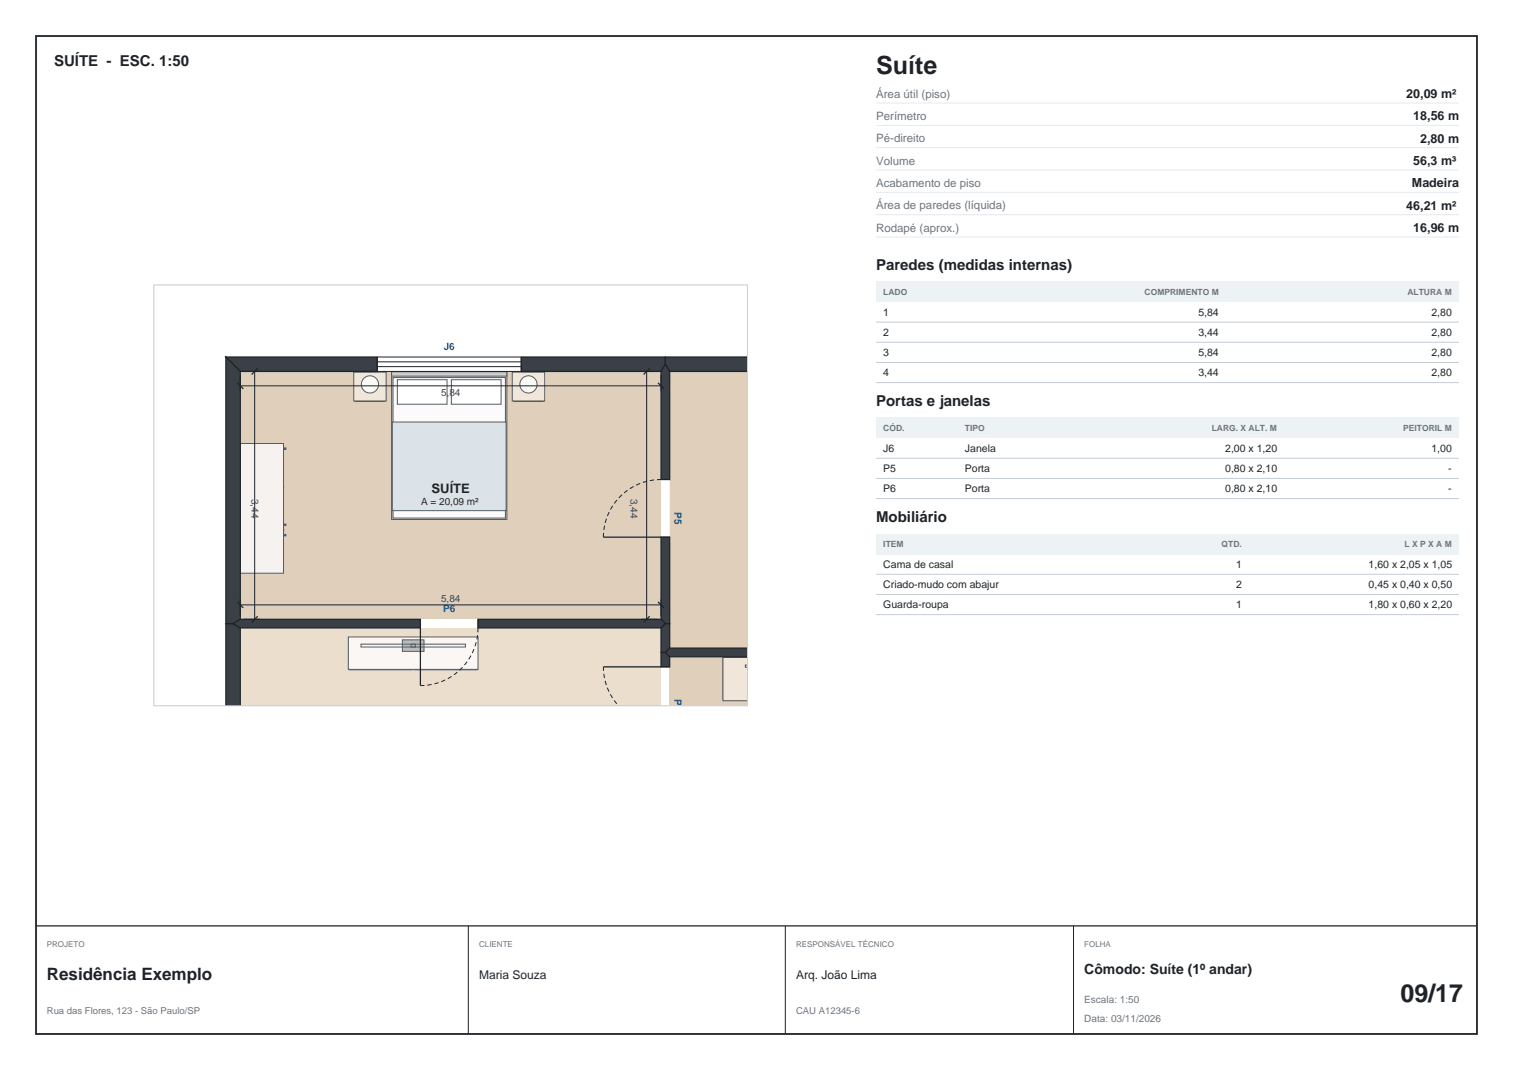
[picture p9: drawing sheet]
<svg xmlns="http://www.w3.org/2000/svg" width="420mm" height="297mm" viewBox="0 0 420 297" stroke-linecap="round" stroke-linejoin="round" font-family="sans-serif">
<path d="M10 10h400v277h-400z" fill="none" stroke="#1f2429" stroke-width=".5"/>
<g fill="#e0cfba">
<path d="M66.7 103.1h116.8v68.8h-116.8z"/>
<path d="M185.9 103.1h21.6v76.8h-21.6z"/>
</g>
<path d="M66.7 174.3h116.8v21.6h-116.8z" fill="#ebdecc"/>
<path d="M185.9 182.3h21.6v13.6h-21.6z" fill="#e0cfba"/>
<g fill="#d6cfc7" stroke="#545c61" stroke-width=".28">
<path d="M98.5 103.6h.6v.6h-.6z"/>
<path d="M106.3 103.6h.6v.6h-.6z"/>
<path d="M98.5 110.4h.6v.6h-.6z"/>
<path d="M106.3 110.4h.6v.6h-.6z"/>
<path d="M98.6 111.3l8.2 .1z"/>
</g>
<path d="M98.2 103.3h9v8h-9z" fill="#f0e6d9" stroke="#545c61" stroke-width=".28"/>
<g fill="#f2f0eb" stroke="#545c61" stroke-width=".28">
<circle cx="102.7" cy="106.7" r="1.2"/>
<circle cx="102.7" cy="106.7" r=".2"/>
</g>
<circle cx="102.7" cy="106.7" r="2.4" fill="#fcfaf5" stroke="#545c61" stroke-width=".28"/>
<g fill="#d6cfc7" stroke="#545c61" stroke-width=".28">
<path d="M142.5 103.6h.6v.6h-.6z"/>
<path d="M150.3 103.6h.6v.6h-.6z"/>
<path d="M142.5 110.4h.6v.6h-.6z"/>
<path d="M150.3 110.4h.6v.6h-.6z"/>
<path d="M142.6 111.3l8.2 .1z"/>
</g>
<path d="M142.2 103.3h9v8h-9z" fill="#f0e6d9" stroke="#545c61" stroke-width=".28"/>
<g fill="#f2f0eb" stroke="#545c61" stroke-width=".28">
<circle cx="146.7" cy="106.7" r="1.2"/>
<circle cx="146.7" cy="106.7" r=".2"/>
</g>
<circle cx="146.7" cy="106.7" r="2.4" fill="#fcfaf5" stroke="#545c61" stroke-width=".28"/>
<g fill="#bfbfc2" stroke="#545c61" stroke-width=".28">
<path d="M97.3 177.4h.8v.8h-.8z"/>
<path d="M131.3 177.4h.8v.8h-.8z"/>
<path d="M97.3 184.4h.8v.8h-.8z"/>
<path d="M131.3 184.4h.8v.8h-.8z"/>
</g>
<g fill="#f5f2ed" stroke="#545c61" stroke-width=".28">
<path d="M97 185.8l17.4 .1z"/>
<path d="M115 185.8l17.4 .1z"/>
</g>
<path d="M96.7 176.8h36v9h-36z" fill="#faf7f5" stroke="#545c61" stroke-width=".28"/>
<g fill="#bfbfc2" stroke="#545c61" stroke-width=".28">
<path d="M111.7 177.6h6v3.2h-6z"/>
<path d="M114.1 178.8h1.2v.8h-1.2z"/>
</g>
<path d="M100.2 178.8h29v.8h-29z" fill="none" stroke="#545c61" stroke-width=".28"/>
<path d="M200.7 182.7h6.8v11.6h-6.8z" fill="#faf7f5" stroke="#545c61" stroke-width=".28"/>
<path d="M200.7 182.5h6.8v12h-6.8z" fill="#f0e6d9" stroke="#545c61" stroke-width=".28"/>
<path d="M207.5 184.6h-.6v.6h.6" fill="none" stroke="#545c61" stroke-width=".28"/>
<g fill="#d6cfc7" stroke="#545c61" stroke-width=".28">
<path d="M109.1 103.6h1.2v1.2h-1.2z"/>
<path d="M139.1 103.6h1.2v1.2h-1.2z"/>
<path d="M109.1 142.6h1.2v1.2h-1.2z"/>
<path d="M139.1 142.6h1.2v1.2h-1.2z"/>
</g>
<path d="M108.7 103.2h32v41h-32z" fill="#e3d9cf" stroke="#545c61" stroke-width=".28"/>
<path d="M109.1 104.8h31.2v39h-31.2z" fill="#fcfafa" stroke="#545c61" stroke-width=".28"/>
<path d="M108.9 117.1h31.6v24.6h-31.6z" fill="#dbe3e8" stroke="#545c61" stroke-width=".28"/>
<g fill="#fff" stroke="#545c61" stroke-width=".28">
<path d="M110.3 105.4h13.8v6.8h-13.8z"/>
<path d="M125.3 105.4h13.8v6.8h-13.8z"/>
</g>
<path d="M108.7 103.2h32v1.2h-32z" fill="#d6cfc7" stroke="#545c61" stroke-width=".28"/>
<path d="M66.9 123.3h11.2v35.6h-11.2z" fill="#ebe8e3" stroke="#545c61" stroke-width=".28"/>
<g fill="#ebedf0" stroke="#545c61" stroke-width=".28">
<path d="M78.8 148.3h.6v.4h-.6z"/>
<path d="M78.8 145.5h.6v.4h-.6z"/>
<path d="M78.8 124.3h.6v.4h-.6z"/>
</g>
<g fill="#e3e0db" stroke="#545c61" stroke-width=".28">
<path d="M78.7 147l.1 .2z"/>
<path d="M78.7 135l.1 .2z"/>
</g>
<path d="M66.7 123.1h12v36h-12z" fill="#f5f2f0" stroke="#545c61" stroke-width=".28"/>
<g fill="#3b4047" stroke="#1f2429" stroke-width=".35">
<path d="M62.7 99.1h42v4h-38z"/>
<path d="M144.7 99.1h40v2l-1.2 2h-38.8z"/>
<path d="M62.7 173.1h2l2 1.2v21.6h-4z"/>
<path d="M184.7 99.1h22.8v4h-21.6l-1.2-2z"/>
<path d="M184.7 101.1l1.2 2v30h-2.4v-30z"/>
<path d="M183.5 149.1h2.4v24h-1.2l-1.2-1.2z"/>
<path d="M183.5 181.1h1.2l1.2 1.2v2.8h-2.4z"/>
<path d="M185.9 179.9h21.6v2.4h-21.6l-1.2-1.2z"/>
<path d="M62.7 99.1l4 4v68.8l-2 1.2h-2z"/>
<path d="M183.5 174.3l1.2-1.2h1.2v6.8l-1.2 1.2h-1.2z"/>
<path d="M64.7 173.1l2-1.2h50v2.4h-50z"/>
<path d="M132.7 171.9h50.8l1.2 1.2-1.2 1.2h-50.8z"/>
</g>
<g fill="none" stroke="#1f2429" stroke-width=".28">
<path d="M104.7 99.1h40v4h-40zM66.7 107.1h116.8M66.7 104.1v4.5M67.7 103.1h4.5M70.7 103.1v68.8M104.7 100.4h40M104.7 101.8h40M178 103.1h4.5M179.5 103.1v68.8M183.5 104.1v4.5M183.5 133.1h2.4M183.5 149.1h2.4"/>
<path d="M66.7 166.4v4.5M66.7 167.9h116.8M67.7 171.9h4.5M116.7 171.9v2.4M132.7 171.9v2.4M178 171.9h4.5M183.5 166.4v4.5M183.5 185.1h2.4"/>
</g>
<path d="M65.9 106.3l1.6 1.6M71.5 102.3l-1.6 1.6M180.3 102.3l-1.6 1.6M182.7 106.3l1.6 1.6M167.5 149.1h16M65.9 167.1l1.6 1.6M71.5 171.1l-1.6 1.6M116.7 174.3v16M180.3 171.1l-1.6 1.6M182.7 167.1l1.6 1.6M167.5 185.1h16" fill="none" stroke="#1f2429" stroke-width=".35"/>
<path d="M167.5 149.1a16 16 0 0 1 16-16M132.7 174.3a16 16 0 0 1-16 16M171.8 195.9a15.9 15.9 0 0 1-4.3-10.8" fill="none" stroke="#1f2429" stroke-width=".28" stroke-dasharray="1.2 .8" stroke-linecap="butt"/>
<path d="M42.7 79.1h164.8v116.8h-164.8z" fill="none" stroke="#c4ccd6" stroke-width=".28"/>
<path d="M243.2 28.6h161.8M243.2 34.8h161.8M243.2 41h161.8M243.2 47.2h161.8M243.2 53.4h161.8M243.2 59.6h161.8M243.2 65.8h161.8" fill="none" stroke="#e6e8ed" stroke-width=".28"/>
<path d="M243.2 78.2h161.8v5.6h-161.8z" fill="#edf2f5"/>
<path d="M243.2 89.4h161.8M243.2 95h161.8M243.2 100.6h161.8M243.2 106.2h161.8" fill="none" stroke="#c4ccd6" stroke-width=".28"/>
<path d="M243.2 116h161.8v5.6h-161.8z" fill="#edf2f5"/>
<path d="M243.2 127.2h161.8M243.2 132.8h161.8M243.2 138.4h161.8" fill="none" stroke="#c4ccd6" stroke-width=".28"/>
<path d="M243.2 148.2h161.8v5.6h-161.8z" fill="#edf2f5"/>
<path d="M243.2 159.4h161.8M243.2 165h161.8M243.2 170.6h161.8" fill="none" stroke="#c4ccd6" stroke-width=".28"/>
<path d="M10 257h400" fill="none" stroke="#1f2429" stroke-width=".35"/>
<path d="M130 257v30M218 257v30M298 257v30" fill="none" stroke="#1f2429" stroke-width=".28"/>
<g font-size="6.9" fill="#1f2328">
<text x="243.2" y="20.4">Suíte</text>
<text x="388.8" y="278">09/17</text>
</g>
<text font-size="4.7" fill="#1f2328" x="13" y="272.2">Residência Exemplo</text>
<g font-size="4.2" fill="#1f2328">
<text x="15" y="18.5">SUÍTE - ESC. 1:50</text>
<text x="243.2" y="74.9">Paredes (medidas internas)</text>
<text x="243.2" y="112.7">Portas e janelas</text>
<text x="243.2" y="144.9">Mobiliário</text>
</g>
<text font-size="3.9" fill="#1f2328" x="301" y="270.4">Cômodo: Suíte (1º andar)</text>
<text font-size="3.6" fill="#1f2328" x="119.8" y="136.8">SUÍTE</text>
<g font-size="3.5" fill="#1f2328">
<text x="390.4" y="27.2">20,09 m²</text>
<text x="392.3" y="33.4">18,56 m</text>
<text x="394.2" y="39.6">2,80 m</text>
<text x="392.3" y="45.8">56,3 m³</text>
<text x="391.9" y="52">Madeira</text>
<text x="390.4" y="58.2">46,21 m²</text>
<text x="392.3" y="64.4">16,96 m</text>
</g>
<g font-size="3.3" fill="#1f2328">
<text x="133" y="271.7">Maria Souza</text>
<text x="221" y="271.7">Arq. João Lima</text>
</g>
<g font-size="3.2" fill="#6b7480">
<text x="243.2" y="27.1">Área útil (piso)</text>
<text x="243.2" y="33.3">Perímetro</text>
<text x="243.2" y="39.5">Pé-direito</text>
<text x="243.2" y="45.7">Volume</text>
<text x="243.2" y="51.9">Acabamento de piso</text>
<text x="243.2" y="58.1">Área de paredes (líquida)</text>
<text x="243.2" y="64.3">Rodapé (aprox.)</text>
</g>
<g font-size="2.9" fill="#1f2328">
<text x="245.2" y="87.6">1</text>
<text x="332.7" y="87.6">5,84</text>
<text x="397.4" y="87.6">2,80</text>
<text x="245.2" y="93.2">2</text>
<text x="332.7" y="93.2">3,44</text>
<text x="397.4" y="93.2">2,80</text>
<text x="245.2" y="98.8">3</text>
<text x="332.7" y="98.8">5,84</text>
<text x="397.4" y="98.8">2,80</text>
<text x="245.2" y="104.4">4</text>
<text x="332.7" y="104.4">3,44</text>
<text x="397.4" y="104.4">2,80</text>
<text x="245.2" y="125.4">J6</text>
<text x="267.9" y="125.4">Janela</text>
<text x="340.1" y="125.4">2,00 x 1,20</text>
<text x="397.4" y="125.4">1,00</text>
<text x="245.2" y="131">P5</text>
<text x="267.9" y="131">Porta</text>
<text x="340.1" y="131">0,80 x 2,10</text>
<text x="402" y="131">-</text>
<text x="245.2" y="136.6">P6</text>
<text x="267.9" y="136.6">Porta</text>
<text x="340.1" y="136.6">0,80 x 2,10</text>
<text x="402" y="136.6">-</text>
<text x="245.2" y="157.6">Cama de casal</text>
<text x="343.1" y="157.6">1</text>
<text x="379.9" y="157.6">1,60 x 2,05 x 1,05</text>
<text x="245.2" y="163.2">Criado-mudo com abajur</text>
<text x="343.1" y="163.2">2</text>
<text x="379.9" y="163.2">0,45 x 0,40 x 0,50</text>
<text x="245.2" y="168.8">Guarda-roupa</text>
<text x="343.1" y="168.8">1</text>
<text x="379.9" y="168.8">1,80 x 0,60 x 2,20</text>
</g>
<text font-size="2.8" fill="#1c5fb8" x="123.2" y="97.1">J6</text>
<g font-size="2.8" fill="#3d4650">
<text x="122.4" y="109.9">5,84</text>
<text x="69.8" y="138.5" transform="rotate(90 69.8 138.5)">3,44</text>
<text x="175" y="138.5" transform="rotate(90 175 138.5)">3,44</text>
<text x="122.4" y="167.1">5,84</text>
</g>
<text font-size="2.8" fill="#1f2328" x="116.9" y="140.2">A = 20,09 m²</text>
<g font-size="2.8" fill="#0b7285">
<text x="187.2" y="142.1" transform="rotate(90 187.2 142.1)">P5</text>
<text x="123" y="169.9">P6</text>
<text x="187.2" y="194.1" transform="rotate(90 187.2 194.1)">P8</text>
</g>
<g font-size="2.8" fill="#6b7480">
<text x="301" y="278.4">Escala: 1:50</text>
<text x="301" y="283.8">Data: 03/11/2026</text>
</g>
<g font-size="2.6" fill="#6b7480">
<text x="13" y="281.3">Rua das Flores, 123 - São Paulo/SP</text>
<text x="221" y="281.3">CAU A12345-6</text>
</g>
<g font-size="2.4" fill="#6b7480">
<text x="245.2" y="81.8">LADO</text>
<text x="317.7" y="81.8">COMPRIMENTO M</text>
<text x="390.7" y="81.8">ALTURA M</text>
<text x="245.2" y="119.6">CÓD.</text>
<text x="267.9" y="119.6">TIPO</text>
<text x="336.4" y="119.6">LARG. X ALT. M</text>
<text x="389.5" y="119.6">PEITORIL M</text>
<text x="245.2" y="151.8">ITEM</text>
<text x="339.1" y="151.8">QTD.</text>
<text x="389.9" y="151.8">L X P X A M</text>
</g>
<g font-size="2.2" fill="#6b7480">
<text x="13" y="262.8">PROJETO</text>
<text x="133" y="262.8">CLIENTE</text>
<text x="221" y="262.8">RESPONSÁVEL TÉCNICO</text>
<text x="301" y="262.8">FOLHA</text>
</g>
</svg>
